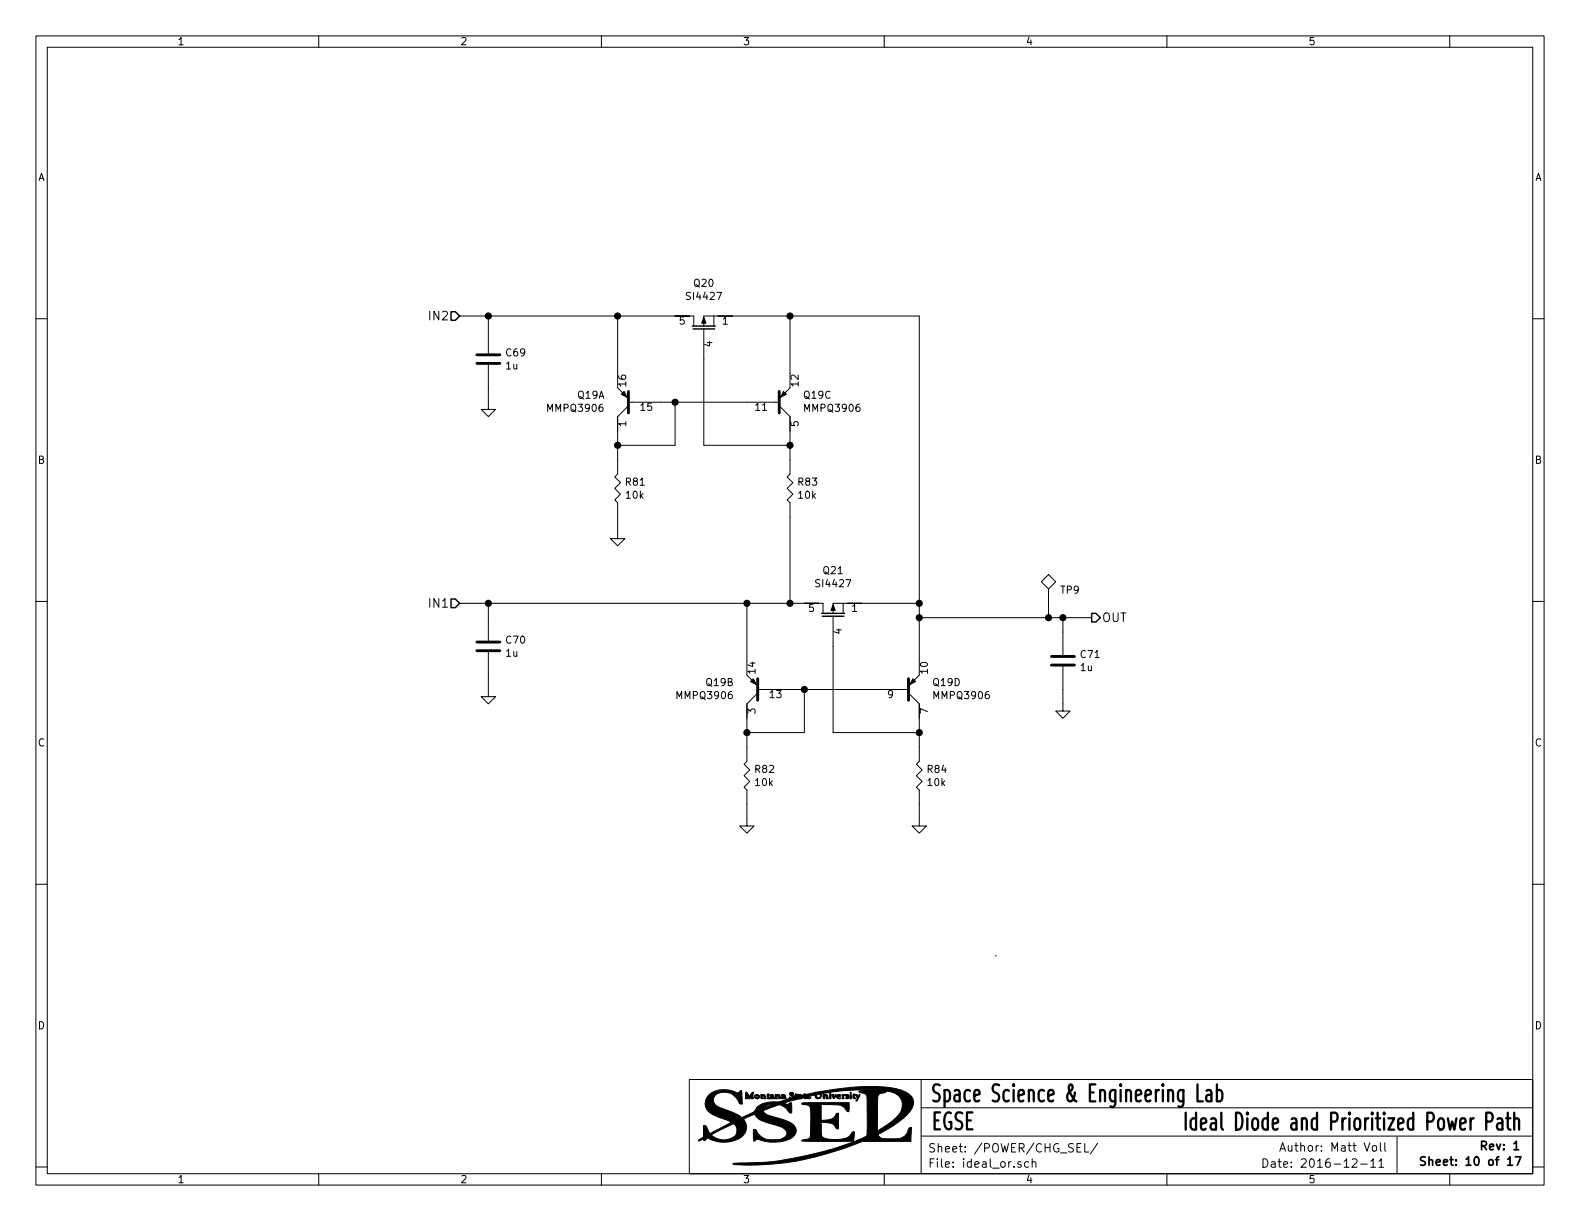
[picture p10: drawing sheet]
<svg xmlns="http://www.w3.org/2000/svg" width="279mm" height="216mm" viewBox="0 0 279 216" stroke-linecap="round" stroke-linejoin="round" font-family="sans-serif">
<g fill="none" stroke="#000" stroke-width=".18">
<path d="M6.3 6.4h266.7v203.2h-266.7zM8.4 8.4h262.6v199.1h-262.6zM56.4 6.4v2M106.3 6.4v2M156.4 6.4v2M206.3 6.4v2M256.4 6.4v2M6.3 56.4h2.1M81.3 55.9h41.4v1.8M86.4 55.9v6.6M109.2 55.9v10.1M124.5 57.7v-1.8h38.1v60.9"/>
<path d="M124.5 58.2v20.5h15.2M126.2 55.9v1.8M139.7 55.9v10.1M271 56.4h2M86.4 64.5v7.9h1.2l-1.2 1.3-1.3-1.3h1.3M109.2 68.6l1.9 1.9M111.1 71.8l-1.9 1.9v10.1l-.5 .5 1 1-1 1.1 1 1-1 1 .5 .5v6.4h1.3l-1.3 1.2-1.3-1.2h1.3M111.1 71.1h26.7M119.4 71.1v7.6h-10.2M137.8 71.8l1.9 1.9v10.1l-.5 .5 1 1-1 1.1 1 1-1 1 .5 .5v17.8M139.7 68.6l-1.9 1.9M6.3 106.3h2.1"/>
<path d="M81.3 106.7h64.2v1.8M86.4 115.3v7.9h1.2l-1.2 1.3-1.3-1.3h1.3M86.4 106.7v6.6M132.1 119.4l1.9 1.9M132.1 106.7v10.1M147.3 109v20.5h15.3M149.1 106.7v1.8M162.6 106.7h-15.3v1.8M162.6 119.4l-1.9 1.9M162.6 109.2h30.4M184.1 102.9l1.3-1.3 1.3 1.3-1.3 1.2zM185.4 104.1v5.1"/>
<path d="M188 117.9v7.8h1.2l-1.2 1.3-1.3-1.3h1.3M188 109.2v6.6M271 106.3h2M134 122.6l-1.9 1.9v10.1l-.5 .5 1 1-1 1.1 1 1-1 1 .5 .5v6.4h1.2l-1.2 1.2-1.3-1.2h1.3M134 121.9h26.7M142.2 121.9v7.6h-10.1M160.7 122.6l1.9 1.9v10.1l-.5 .5 1 1-1 1.1 1 1-1 1 .5 .5v6.4h1.2l-1.2 1.2-1.3-1.2h1.3M6.3 156.4h2.1M271 156.4h2M176 169h.1M121.9 190.9h149.1v16.6h-149.1zM162.9 195.9h108"/>
<path d="M162.9 190.9v16.6M6.3 206.3h2.1M56.4 207.5v2.1M106.3 207.5v2.1M156.4 207.5v2.1M162.9 200.9h108M180.5 205.5a.37 .37 0 0 0-.5 .1v.2l.5 .2 .1 .1-.2 .3-.4-.1M181.9 205.5l-.4-.1-.3 .3 .1 .6 .2 .1 .4-.1M182.5 205.5h.1a.37 .37 0 0 1 .6 .1v.8M182.5 204.9v1.5M190.4 202.9h.6M191.2 202.2h-.8v1.5h.8"/>
<path d="M191.8 202.2v1.5h.7M194.1 202.1l-1.3 2M206.3 207.5v2.1M223.3 204.9a.76 .76 0 0 1 .9 .8 .76 .76 0 0 1-.9 .7zM224.8 205.5h.6l.1 .9M225.5 205.8h-.5l-.2 .2 .2 .4 .5-.1M226 205.4h.6M226.2 204.9v1.3l.4 .2M226.3 203.6l.5-1.5 .5 1.5M226.5 203.1h.7M227 205.9l.7-.1-.1-.3-.4-.1-.2 .2 .1 .7h.5M227.8 202.6v.8a.37 .37 0 0 0 .6 0"/>
<path d="M244.9 202.1v1.3l.2 .2M247 201v6.5M256.4 207.5v2.1M271 206.3h2M273 209.6h.1"/>
</g>
<path d="M252 204.6l-.5-.1-.3 .3 .1 .4 .7 .3v.4l-.2 .1h-.6M252.7 205.2l.2-.1h.4v.9M252.7 204.5v1.5M254 205.6l.7-.2-.1-.3h-.4l-.2 .2 .1 .7h.5M262 202.6l.7-.1 .2-.2-.1-.3-.2-.2h-.6v1.5" fill="none" stroke="#000" stroke-width=".3"/>
<path d="M209.7 196.7v3M211.5 197.9l-.2-.2a.63 .63 0 0 0-.8 .6v.9a.63 .63 0 0 0 .8 .5l.2-.1M211.5 196.7v3M212.4 198.8l.9-.3-.1-.6-.2-.2h-.4l-.2 .2v1.4l.2 .4h.4l.2-.1M214.2 197.9l.2-.2h.4l.1 .2 .1 1.8M215 198.5l-.2 .1h-.4a.67 .67 0 0 0 0 1.1h.4l.2-.1M216 196.7v2.6l.3 .4" fill="none" stroke="#000" stroke-width=".41"/>
<g fill="#000" stroke="#000" stroke-width=".18">
<path d="M124.5 56.1l.3 1.1h-.7zM110.4 69.2l.5 1-1-.5zM138.6 69.2l.5 .5-1.1 .5zM147.3 106.9l.4 1.1h-.8zM132.7 120.5l.5-.5 .5 1zM161.4 120l.5 .5-1 .5zM131.9 193.1l.2 .1 .4 .7 .4-.7 .2-.1 .2 .1a.84 .84 0 0 0 0 1h-.6l.2-.2-.1-.4-.3 .7-.4-.7 .1 .7-.3-.1zM133.5 193.6a.52 .52 0 0 1 .8 .4 .46 .46 0 0 1-.5 .3 .46 .46 0 0 1-.4-.5h.3v.3h.3v-.4l-.1-.1-.2 .2h-.3zM134.5 193.5a.68 .68 0 0 1 1 .8h-.4l-.1-.7-.2 .7h-.2zM135.7 193.4h.1l.2 .2v.6l.2-.2 .4 .1v-.1h-.4l.4-.4-.4 .1a.4 .4 0 0 1 .5-.1 .4 .4 0 0 1 .2 .5l.2 .1v-.7a.72 .72 0 0 1 .8 .2l.1 .6h-.3l-.1-.7-.2 .2 .1 .5h-1.8zM138.2 193.6h.6l.2 .6h-.8v-.2l.4 .1v-.1h-.4l.4-.2v-.2l-.3 .2zM145.5 193.5l.8 .1 .2 .7h-.3l-.2-.7-.1 .6-.3 .1z"/>
<path d="M146.7 193.5a.44 .44 0 0 1 .1 .8l-.1-.1zM147 193.5h.4l.1 .4 .2-.3h.2l-.4 .7zM147.9 193.8l.5-.2-.4 .1a.42 .42 0 0 1 .7 0v.1l-.5 .2 .2 .2 .3-.1-.2 .2a.45 .45 0 0 1-.6-.5zM148.9 193.6h1.1l.1 .2-.3-.2 .3 .3v.2l-.5 .2v-.2h.3l-.5-.4-.3 .2 .2 .4h-.4zM141.8 195.1l1.2-.1h7.2l-.1 1.5h-.3a2.08 2.08 0 0 0-2.3-1.1l-2.3-.1v2.8a2.89 2.89 0 0 0 2.5-.8 .49 .49 0 0 1 .6-.5v2.8a.44 .44 0 0 1-.6-.4 1.21 1.21 0 0 0-1.1-.6l-1.4-.2v1.7a.92 .92 0 0 0 .9 1.2 5.7 5.7 0 0 0 4.1-.4l.3-.4a.51 .51 0 0 1 .6-.4l-.1 1.7h-7.8l-1.4-.1 .2-.2 .6-.1a.65 .65 0 0 0 .7-.8l.1-1.4a10.7 10.7 0 0 0-.2-3.6l-.6-.2-.7-.1zM150.3 193.5l.2 .1 .1 .7-.3-.1zM150.4 193.1l.1 .2h-.2zM150.9 193.4h.2a.58 .58 0 0 1 .7 .6l.1-.4 .2-.1-.5 1.1h-.3a.54 .54 0 0 0 .3-.5 .54 .54 0 0 0-.4-.4l-.1 .2 .2 .3-.2 .1a.57 .57 0 0 1-.2-.9zM125.4 193.6a4.8 4.8 0 0 1 5.1-.3l.6-.5 .2 2.4a.48 .48 0 0 1-.7-.4 2.7 2.7 0 0 0-4.1-1.2 1.38 1.38 0 0 0 .9 2.3l2.6 1 1.2 .7 1.1-.5a2.12 2.12 0 0 0 1.5-1.2h1.3l1.6-.7a2.24 2.24 0 0 0-1.7 .7h-1.2l.1-.1a5.2 5.2 0 0 1 3.5-1l1.9-.5 .3-.3 .2 .1h.3v-.2l-.4-.3-.1-.2 .2-.2h.4l.1 .1v.2l-.2-.2h-.3l.7 .7 .1-.2 .4 .1 .6-.1-.6-.1-.4 .1 .1-.4 1.1 .3 .5-.3a2.14 2.14 0 0 0 1.7-.2l1.2-.2a37.2 37.2 0 0 1 13.3-.5 4.2 4.2 0 0 1 2.9 1.8 2.19 2.19 0 0 1-.5 2.2 19.5 19.5 0 0 1-5.6 4.1l-.1 .1a1.56 1.56 0 0 0 1.8 .7h.6a3.2 3.2 0 0 0 2.4-.5l.3-.4 .5-1 .4-.1-.1 2.4h-8.6l-.8 .3a47.8 47.8 0 0 1-22.1 3.7l.3-.1a57.6 57.6 0 0 0 23.3-4.8l.1-.9h1.8l.9-.5a11.3 11.3 0 0 0 3.3-2.9 2.46 2.46 0 0 0-.2-2.6 2.46 2.46 0 0 0-2.4-1l-.1 .2-.4 .1a.87 .87 0 0 0-1 1l-.1 5.7h-1.8v-4.4a3.2 3.2 0 0 0-.2-2.1l-1.1-.3-.1-.2 3.9-.2a41.2 41.2 0 0 0-8.9 .4l-.1 .2-.4-.2-1.1 .2-.1 .6a.57 .57 0 0 1-.6 .3 .57 .57 0 0 1-.5-.5h.3l.2 .3h.4l.1-.5-.1-.1h-.3l-.3 .3-.6-.2-.9 .4a.26 .26 0 0 0 .5 .1l-.3 .2h-.3l-.4-.3v.1l.2 .1-.1 .1-.5-.2-.1 .1-2 .5-1.2 .4a.79 .79 0 0 0 1.2-.1l.1 .5v1.2l-.4 .1a2.32 2.32 0 0 0-1.9-1.4l-2.7 1a1.85 1.85 0 0 0 1.6 1 8.1 8.1 0 0 1 3.9 1.7 1.34 1.34 0 0 1-.4 2.1 7.3 7.3 0 0 1-6.2 .2l-.6 .4-.1-2.1a.41 .41 0 0 1 .6 .3 2.74 2.74 0 0 0 3 1.5 2.1 2.1 0 0 0 2.4-1.1 2.02 2.02 0 0 0-1.8-1.4 8 8 0 0 1-3.6-1.4l-.3-.6h-.1l-1.9 .9 .2 .3a2.19 2.19 0 0 1-1.1 3.2 5.9 5.9 0 0 1-5.5-.2l-.4 .5h-.2l-.1-.3-.9 .3 .9-.6v-.4h1.4a3 3 0 0 0 4.4-.2 1.27 1.27 0 0 0-.6-1.8l-3.8 2h-1.4v-1.7l.5 .1 .7 1.3 2.6-1.4a1.27 1.27 0 0 0 1-.6l-.4-.2a10.4 10.4 0 0 1-3.6-1.7 2 2 0 0 1 .2-2.9z"/>
</g>
<path d="M79.8 55.1h.7l.8 .8-.8 .7h-.7zM122.4 57.7h4.1M122.6 58.2h3.8M79.8 105.9h.7l.8 .8-.8 .7h-.7zM145.3 108.5h4.1M145.4 109h3.8M193 108.5h.8l.8 .7-.8 .8h-.8z" fill="none" stroke="#000" stroke-width=".25"/>
<path d="M111.1 69.2v3.8zM137.8 69.2v3.8zM134 120v3.8zM160.7 120v3.8z" fill="#000" stroke="#000" stroke-width=".51"/>
<g fill="#000" stroke="#000" stroke-width=".25">
<circle cx="86.4" cy="55.9" r=".51"/>
<circle cx="109.2" cy="55.9" r=".51"/>
<circle cx="139.7" cy="55.9" r=".51"/>
<circle cx="109.2" cy="78.7" r=".51"/>
<circle cx="119.4" cy="71.1" r=".51"/>
<circle cx="139.7" cy="78.7" r=".51"/>
<circle cx="86.4" cy="106.7" r=".51"/>
<circle cx="132.1" cy="106.7" r=".51"/>
<circle cx="139.7" cy="106.7" r=".51"/>
<circle cx="162.6" cy="109.2" r=".51"/>
<circle cx="162.6" cy="106.7" r=".51"/>
<circle cx="185.4" cy="109.2" r=".51"/>
<circle cx="188" cy="109.2" r=".51"/>
<circle cx="132.1" cy="129.5" r=".51"/>
<circle cx="142.2" cy="121.9" r=".51"/>
<circle cx="162.6" cy="129.5" r=".51"/>
</g>
<path d="M84.3 64.3h4.1M84.3 62.7h4.1M84.3 115.1h4.1M84.3 113.5h4.1M185.9 117.6h4.1M185.9 116.1h4.1" fill="none" stroke="#000" stroke-width=".51"/>
<g font-size="4.2">
<text x="164.4" y="194.9">Space Science &amp; Engineering Lab</text>
<text x="164.5" y="199.8">EGSE</text>
<text x="218.3" y="199.9">Ideal Diode and Prior</text>
</g>
<g font-size="2.1">
<text x="76.2" y="56.6">IN2</text>
<text x="76.2" y="107.4">IN1</text>
<text x="194.8" y="110">OUT</text>
<text x="164.1" y="203.8">Sheet: /POWER/CHG_SEL/</text>
<text x="228.6" y="203.6">Author: Matt Voll</text>
<text x="262.8" y="203.4">Rev: 1</text>
<text x="164.1" y="206.5">File: ideal_or.sch</text>
<text x="228.6" y="206.5">Date: 2016-12-11</text>
<text x="254.7" y="206.1">Sheet: 10 of 17</text>
</g>
<g font-size="1.8">
<text x="31.3" y="8">1</text>
<text x="81.4" y="8">2</text>
<text x="131.3" y="8">3</text>
<text x="181.4" y="8">4</text>
<text x="231.3" y="8">5</text>
<text x="6.7" y="32">A</text>
<text x="271.4" y="32">A</text>
<text x="121.7" y="53">SI4427</text>
<text x="122.8" y="50.7">Q20</text>
<text x="120.2" y="57.4">5</text>
<text x="127.8" y="57.4">1</text>
<text x="89.5" y="65.3">1u</text>
<text x="89.6" y="63">C69</text>
<text x="126" y="61.3" transform="rotate(-90 126 61.3)">4</text>
<text x="102.2" y="70.5">Q19A</text>
<text x="110.7" y="68.3" transform="rotate(-90 110.7 68.3)">16</text>
<text x="141.2" y="68.3" transform="rotate(-90 141.2 68.3)">12</text>
<text x="142.2" y="70.5">Q19C</text>
<text x="97" y="72.8">MMPQ3906</text>
<text x="110.7" y="75.4" transform="rotate(-90 110.7 75.4)">1</text>
<text x="113.3" y="72.6">15</text>
<text x="133.7" y="72.6">11</text>
<text x="141.2" y="75.4" transform="rotate(-90 141.2 75.4)">5</text>
<text x="142.4" y="72.8">MMPQ3906</text>
<text x="6.7" y="82">B</text>
<text x="271.4" y="82">B</text>
<text x="110.7" y="85.9">R81</text>
<text x="110.8" y="88.2">10k</text>
<text x="141.2" y="85.9">R83</text>
<text x="141.2" y="88.2">10k</text>
<text x="145.6" y="101.5">Q21</text>
<text x="144.5" y="103.8">SI4427</text>
<text x="187.6" y="105">TP9</text>
<text x="89.6" y="113.8">C70</text>
<text x="143" y="108.2">5</text>
<text x="148.8" y="112.1" transform="rotate(-90 148.8 112.1)">4</text>
<text x="150.6" y="108.2">1</text>
<text x="89.5" y="116.1">1u</text>
<text x="133.6" y="119.1" transform="rotate(-90 133.6 119.1)">14</text>
<text x="164.1" y="119.1" transform="rotate(-90 164.1 119.1)">10</text>
<text x="191.1" y="118.7">1u</text>
<text x="191.2" y="116.4">C71</text>
<text x="119.9" y="123.6">MMPQ3906</text>
<text x="124.9" y="121.3">Q19B</text>
<text x="136.2" y="123.4">13</text>
<text x="157" y="123.4">9</text>
<text x="165.1" y="121.3">Q19D</text>
<text x="165.3" y="123.6">MMPQ3906</text>
<text x="6.7" y="132">C</text>
<text x="133.6" y="126.2" transform="rotate(-90 133.6 126.2)">3</text>
<text x="164.1" y="126.2" transform="rotate(-90 164.1 126.2)">7</text>
<text x="271.4" y="132">C</text>
<text x="133.6" y="136.7">R82</text>
<text x="164.1" y="136.7">R84</text>
<text x="133.6" y="139">10k</text>
<text x="164.1" y="139">10k</text>
<text x="6.7" y="182">D</text>
<text x="271.4" y="182">D</text>
<text x="31.3" y="209.2">1</text>
<text x="81.4" y="209.2">2</text>
<text x="131.3" y="209.2">3</text>
<text x="181.4" y="209.2">4</text>
<text x="231.3" y="209.2">5</text>
</g>
</svg>
